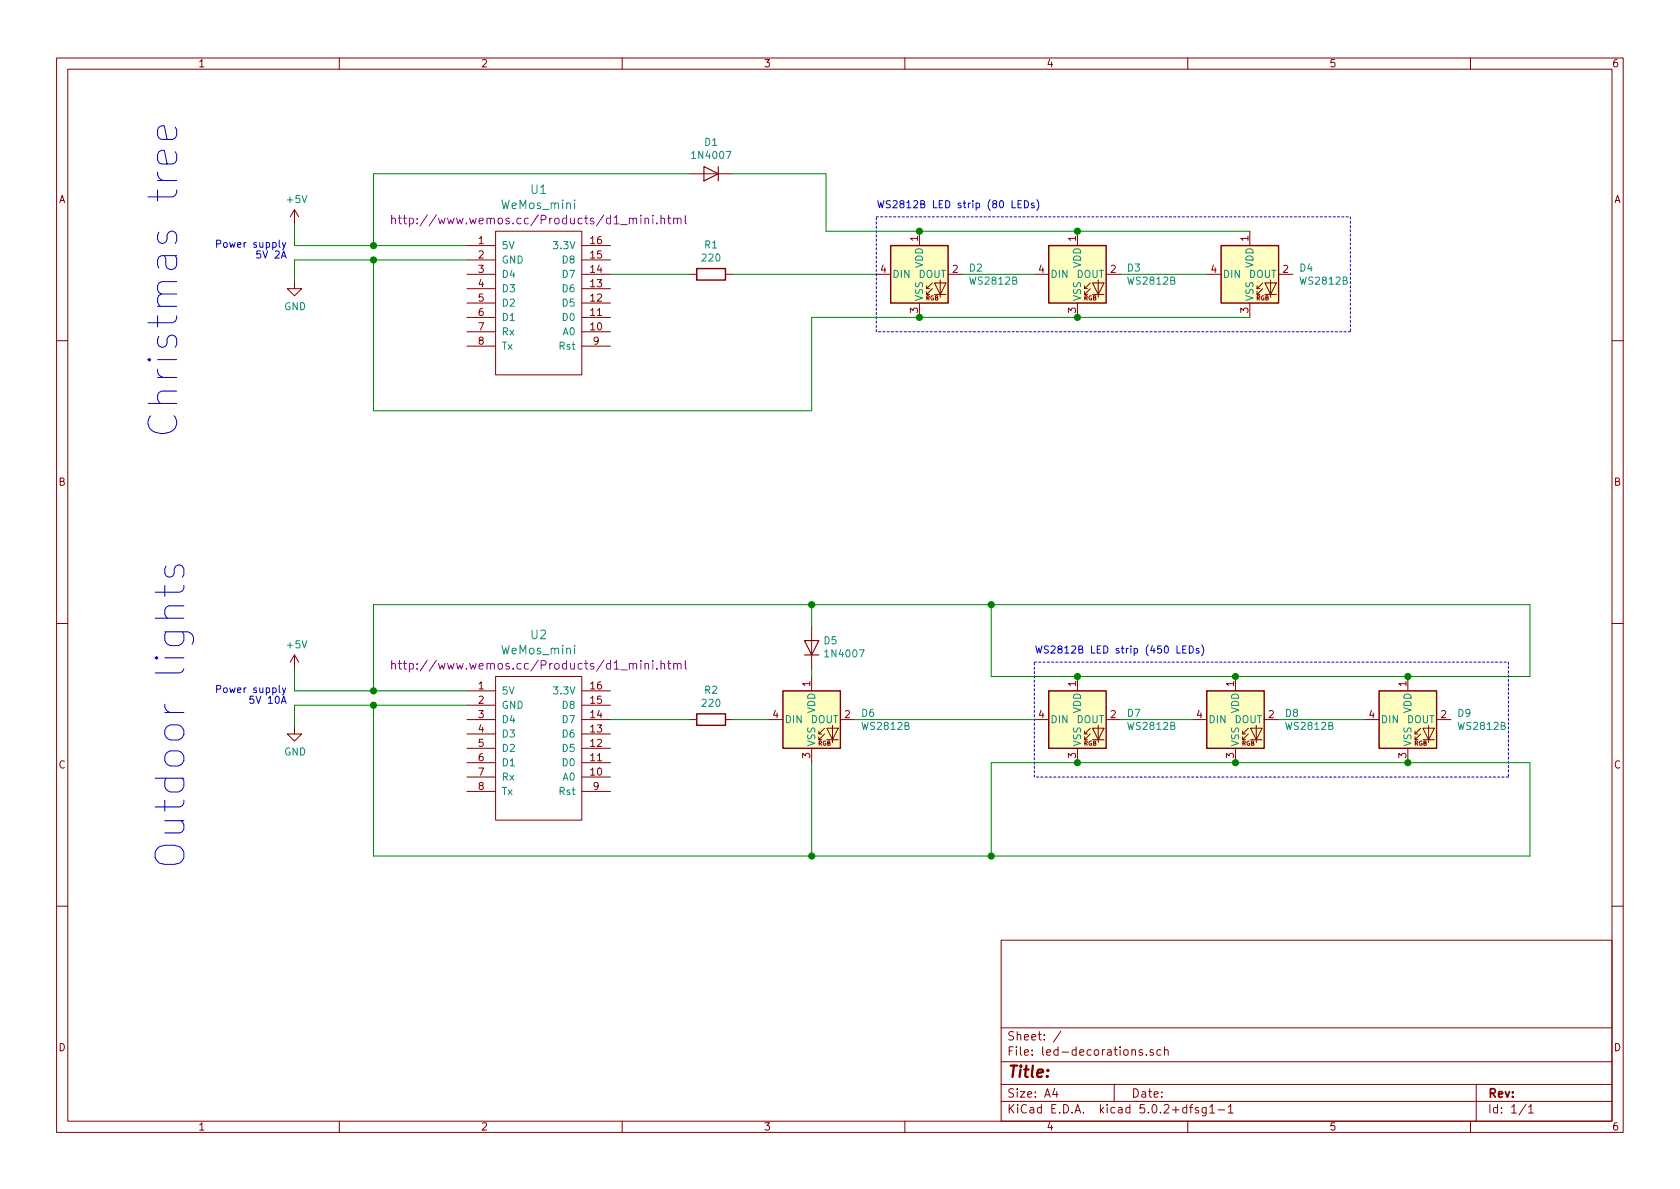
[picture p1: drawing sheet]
EESchema Schematic File Version 4
EELAYER 26 0
EELAYER END
$Descr A4 11693 8268
encoding utf-8
Sheet 1 1
Title ""
Date ""
Rev ""
Comp ""
Comment1 ""
Comment2 ""
Comment3 ""
Comment4 ""
$EndDescr
$Comp
L d1_mini:WeMos_mini U1
U 1 1
P 3750 2050
F 0 "U1" H 3750 2793 60  0000 C CNN
F 1 "WeMos_mini" H 3750 2687 60  0000 C CNN
F 2 "" H 4300 1350 60  0000 C CNN
F 3 "http://www.wemos.cc/Products/d1_mini.html" H 3750 2581 60  0000 C CNN
	1    3750 2050
	1    0    0    -1  
$EndComp
$Comp
L power:+5V #PWR01
U 1 1
P 2050 1550
F 0 "#PWR01" H 2050 1400 50  0001 C CNN
F 1 "+5V" H 2065 1723 50  0000 C CNN
F 2 "" H 2050 1550 50  0001 C CNN
F 3 "" H 2050 1550 50  0001 C CNN
	1    2050 1550
	1    0    0    -1  
$EndComp
$Comp
L power:GND #PWR02
U 1 1
P 2050 1950
F 0 "#PWR02" H 2050 1700 50  0001 C CNN
F 1 "GND" H 2055 1777 50  0000 C CNN
F 2 "" H 2050 1950 50  0001 C CNN
F 3 "" H 2050 1950 50  0001 C CNN
	1    2050 1950
	1    0    0    -1  
$EndComp
Wire Wire Line
	3250 1700 2600 1700
Wire Wire Line
	2050 1700 2050 1550
Wire Wire Line
	3250 1800 2600 1800
Wire Wire Line
	2050 1800 2050 1950
Text Notes 2000 1800 2    50   ~ 0
Power supply\n5V 2A
$Comp
L Device:R R1
U 1 1
P 4950 1900
F 0 "R1" V 4743 1900 50  0000 C CNN
F 1 "220" V 4834 1900 50  0000 C CNN
F 2 "" V 4880 1900 50  0001 C CNN
F 3 "~" H 4950 1900 50  0001 C CNN
	1    4950 1900
	0    1    1    0   
$EndComp
$Comp
L LED:WS2812B D2
U 1 1
P 6400 1900
F 0 "D2" H 6741 1946 50  0000 L CNN
F 1 "WS2812B" H 6741 1855 50  0000 L CNN
F 2 "LED_SMD:LED_WS2812B_PLCC4_5.0x5.0mm_P3.2mm" H 6450 1600 50  0001 L TNN
F 3 "https://cdn-shop.adafruit.com/datasheets/WS2812B.pdf" H 6500 1525 50  0001 L TNN
	1    6400 1900
	1    0    0    -1  
$EndComp
$Comp
L LED:WS2812B D3
U 1 1
P 7500 1900
F 0 "D3" H 7841 1946 50  0000 L CNN
F 1 "WS2812B" H 7841 1855 50  0000 L CNN
F 2 "LED_SMD:LED_WS2812B_PLCC4_5.0x5.0mm_P3.2mm" H 7550 1600 50  0001 L TNN
F 3 "https://cdn-shop.adafruit.com/datasheets/WS2812B.pdf" H 7600 1525 50  0001 L TNN
	1    7500 1900
	1    0    0    -1  
$EndComp
$Comp
L Device:D D1
U 1 1
P 4950 1200
F 0 "D1" H 4950 984 50  0000 C CNN
F 1 "1N4007" H 4950 1075 50  0000 C CNN
F 2 "" H 4950 1200 50  0001 C CNN
F 3 "~" H 4950 1200 50  0001 C CNN
	1    4950 1200
	-1   0    0    1   
$EndComp
Wire Wire Line
	2600 1700 2600 1200
Wire Wire Line
	2600 1200 4800 1200
Connection ~ 2600 1700
Wire Wire Line
	2600 1700 2050 1700
Wire Wire Line
	5100 1200 5750 1200
Wire Wire Line
	6400 1600 7500 1600
Wire Wire Line
	6400 2200 7500 2200
Wire Wire Line
	6700 1900 7200 1900
Wire Wire Line
	5100 1900 6100 1900
Wire Wire Line
	5650 2850 2600 2850
Wire Wire Line
	2600 2850 2600 1800
Connection ~ 2600 1800
Wire Wire Line
	2600 1800 2050 1800
$Comp
L LED:WS2812B D4
U 1 1
P 8700 1900
F 0 "D4" H 9041 1946 50  0000 L CNN
F 1 "WS2812B" H 9041 1855 50  0000 L CNN
F 2 "LED_SMD:LED_WS2812B_PLCC4_5.0x5.0mm_P3.2mm" H 8750 1600 50  0001 L TNN
F 3 "https://cdn-shop.adafruit.com/datasheets/WS2812B.pdf" H 8800 1525 50  0001 L TNN
	1    8700 1900
	1    0    0    -1  
$EndComp
Wire Wire Line
	7500 1600 8700 1600
Connection ~ 7500 1600
Wire Wire Line
	7500 2200 8700 2200
Connection ~ 7500 2200
Wire Wire Line
	7800 1900 8400 1900
Wire Notes Line
	6100 1500 9400 1500
Wire Notes Line
	9400 1500 9400 2300
Wire Notes Line
	9400 2300 6100 2300
Wire Notes Line
	6100 2300 6100 1500
Text Notes 6100 1450 0    50   ~ 0
WS2812B LED strip (80 LEDs)
Wire Wire Line
	6400 1600 5750 1600
Wire Wire Line
	5750 1600 5750 1200
Connection ~ 6400 1600
Wire Wire Line
	6400 2200 5650 2200
Wire Wire Line
	5650 2200 5650 2850
Connection ~ 6400 2200
Wire Wire Line
	4250 1900 4800 1900
$Comp
L d1_mini:WeMos_mini U2
U 1 1
P 3750 5150
F 0 "U2" H 3750 5893 60  0000 C CNN
F 1 "WeMos_mini" H 3750 5787 60  0000 C CNN
F 2 "" H 4300 4450 60  0000 C CNN
F 3 "http://www.wemos.cc/Products/d1_mini.html" H 3750 5681 60  0000 C CNN
	1    3750 5150
	1    0    0    -1  
$EndComp
$Comp
L power:+5V #PWR03
U 1 1
P 2050 4650
F 0 "#PWR03" H 2050 4500 50  0001 C CNN
F 1 "+5V" H 2065 4823 50  0000 C CNN
F 2 "" H 2050 4650 50  0001 C CNN
F 3 "" H 2050 4650 50  0001 C CNN
	1    2050 4650
	1    0    0    -1  
$EndComp
$Comp
L power:GND #PWR04
U 1 1
P 2050 5050
F 0 "#PWR04" H 2050 4800 50  0001 C CNN
F 1 "GND" H 2055 4877 50  0000 C CNN
F 2 "" H 2050 5050 50  0001 C CNN
F 3 "" H 2050 5050 50  0001 C CNN
	1    2050 5050
	1    0    0    -1  
$EndComp
Wire Wire Line
	3250 4800 2600 4800
Wire Wire Line
	2050 4800 2050 4650
Wire Wire Line
	3250 4900 2600 4900
Wire Wire Line
	2050 4900 2050 5050
Text Notes 2000 4900 2    50   ~ 0
Power supply\n5V 10A
$Comp
L Device:R R2
U 1 1
P 4950 5000
F 0 "R2" V 4743 5000 50  0000 C CNN
F 1 "220" V 4834 5000 50  0000 C CNN
F 2 "" V 4880 5000 50  0001 C CNN
F 3 "~" H 4950 5000 50  0001 C CNN
	1    4950 5000
	0    1    1    0   
$EndComp
$Comp
L LED:WS2812B D7
U 1 1
P 7500 5000
F 0 "D7" H 7841 5046 50  0000 L CNN
F 1 "WS2812B" H 7841 4955 50  0000 L CNN
F 2 "LED_SMD:LED_WS2812B_PLCC4_5.0x5.0mm_P3.2mm" H 7550 4700 50  0001 L TNN
F 3 "https://cdn-shop.adafruit.com/datasheets/WS2812B.pdf" H 7600 4625 50  0001 L TNN
	1    7500 5000
	1    0    0    -1  
$EndComp
$Comp
L LED:WS2812B D8
U 1 1
P 8600 5000
F 0 "D8" H 8941 5046 50  0000 L CNN
F 1 "WS2812B" H 8941 4955 50  0000 L CNN
F 2 "LED_SMD:LED_WS2812B_PLCC4_5.0x5.0mm_P3.2mm" H 8650 4700 50  0001 L TNN
F 3 "https://cdn-shop.adafruit.com/datasheets/WS2812B.pdf" H 8700 4625 50  0001 L TNN
	1    8600 5000
	1    0    0    -1  
$EndComp
$Comp
L Device:D D5
U 1 1
P 5650 4500
F 0 "D5" V 5696 4421 50  0000 R CNN
F 1 "1N4007" V 5605 4421 50  0000 R CNN
F 2 "" H 5650 4500 50  0001 C CNN
F 3 "~" H 5650 4500 50  0001 C CNN
	1    5650 4500
	0    -1   -1   0   
$EndComp
Wire Wire Line
	2600 4800 2600 4200
Connection ~ 2600 4800
Wire Wire Line
	2600 4800 2050 4800
Wire Wire Line
	7500 4700 8600 4700
Wire Wire Line
	7500 5300 8600 5300
Wire Wire Line
	7800 5000 8300 5000
Wire Wire Line
	5650 5950 2600 5950
Wire Wire Line
	2600 5950 2600 4900
Connection ~ 2600 4900
Wire Wire Line
	2600 4900 2050 4900
$Comp
L LED:WS2812B D9
U 1 1
P 9800 5000
F 0 "D9" H 10141 5046 50  0000 L CNN
F 1 "WS2812B" H 10141 4955 50  0000 L CNN
F 2 "LED_SMD:LED_WS2812B_PLCC4_5.0x5.0mm_P3.2mm" H 9850 4700 50  0001 L TNN
F 3 "https://cdn-shop.adafruit.com/datasheets/WS2812B.pdf" H 9900 4625 50  0001 L TNN
	1    9800 5000
	1    0    0    -1  
$EndComp
Wire Wire Line
	8600 4700 9800 4700
Connection ~ 8600 4700
Wire Wire Line
	8600 5300 9800 5300
Connection ~ 8600 5300
Wire Wire Line
	8900 5000 9500 5000
Wire Notes Line
	7200 4600 10500 4600
Wire Notes Line
	10500 4600 10500 5400
Wire Notes Line
	10500 5400 7200 5400
Wire Notes Line
	7200 5400 7200 4600
Text Notes 7200 4550 0    50   ~ 0
WS2812B LED strip (450 LEDs)
Wire Wire Line
	7500 4700 6900 4700
Connection ~ 7500 4700
Wire Wire Line
	7500 5300 6900 5300
Wire Wire Line
	5650 5300 5650 5950
Connection ~ 7500 5300
Wire Wire Line
	4250 5000 4800 5000
Text Notes 1250 3050 1    200  ~ 0
Christmas tree
Text Notes 1300 6050 1    200  ~ 0
Outdoor lights
$Comp
L LED:WS2812B D6
U 1 1
P 5650 5000
F 0 "D6" H 5991 5046 50  0000 L CNN
F 1 "WS2812B" H 5991 4955 50  0000 L CNN
F 2 "LED_SMD:LED_WS2812B_PLCC4_5.0x5.0mm_P3.2mm" H 5700 4700 50  0001 L TNN
F 3 "https://cdn-shop.adafruit.com/datasheets/WS2812B.pdf" H 5750 4625 50  0001 L TNN
	1    5650 5000
	1    0    0    -1  
$EndComp
Wire Wire Line
	5100 5000 5350 5000
Wire Wire Line
	5950 5000 7200 5000
Wire Wire Line
	5650 4650 5650 4700
Wire Wire Line
	6900 4200 6900 4700
Wire Wire Line
	9800 4700 10650 4700
Wire Wire Line
	10650 4700 10650 4200
Wire Wire Line
	10650 4200 6900 4200
Connection ~ 9800 4700
Wire Wire Line
	9800 5300 10650 5300
Wire Wire Line
	10650 5300 10650 5950
Wire Wire Line
	10650 5950 6900 5950
Connection ~ 9800 5300
Connection ~ 5650 5950
Wire Wire Line
	6900 5300 6900 5950
Connection ~ 6900 5950
Wire Wire Line
	6900 5950 5650 5950
Wire Wire Line
	2600 4200 5650 4200
Wire Wire Line
	5650 4200 5650 4350
Wire Wire Line
	5650 4200 6900 4200
Connection ~ 5650 4200
Connection ~ 6900 4200
$EndSCHEMATC
